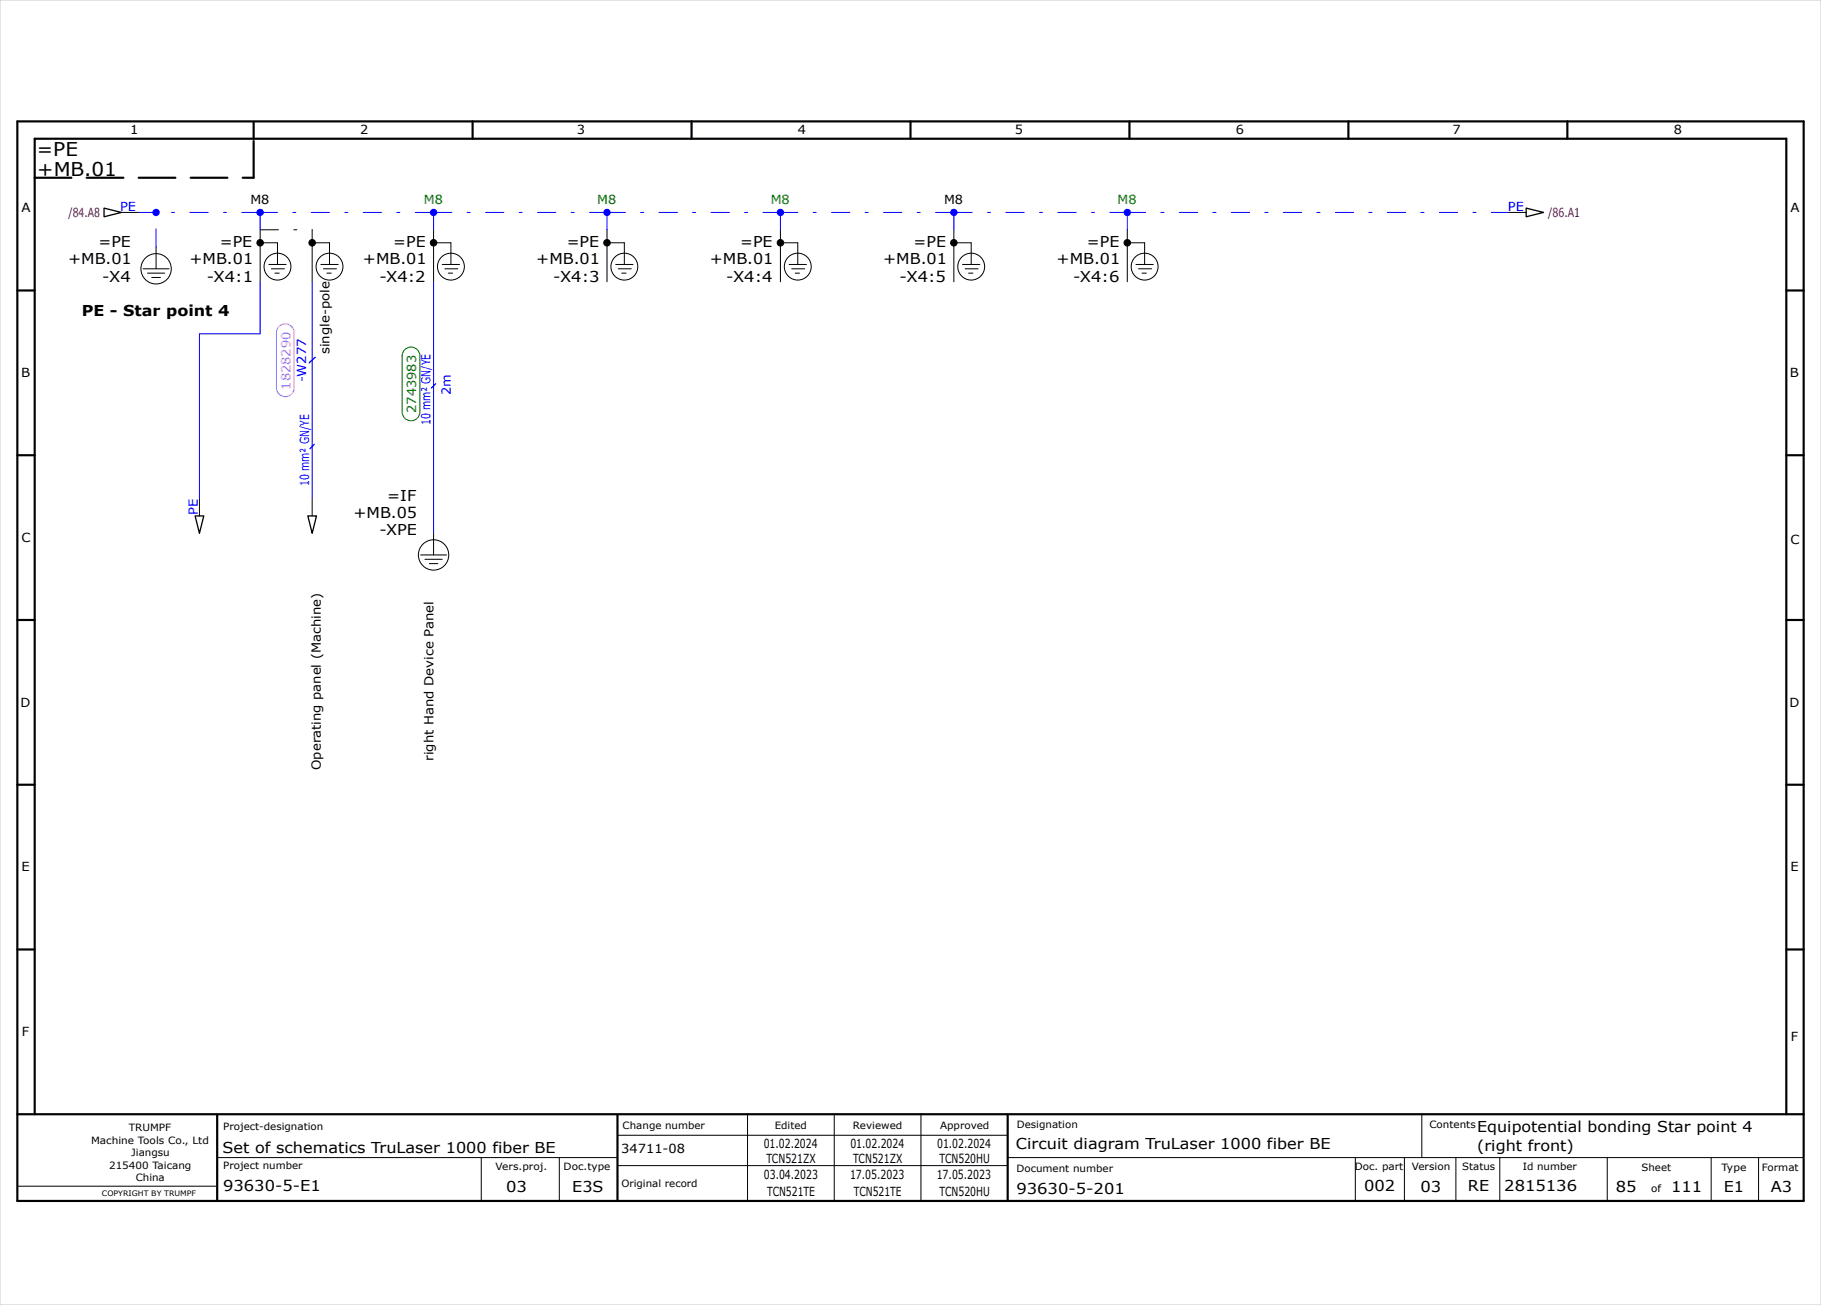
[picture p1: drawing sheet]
<svg xmlns="http://www.w3.org/2000/svg" width="420mm" height="301mm" viewBox="0 0 420 301" stroke-linecap="round" stroke-linejoin="round" font-family="sans-serif">
<g fill="none" stroke="#000" stroke-width=".5">
<path d="M4 28h412v249h-412zM58.5 28.2v3.8M109 28v4M159.5 28v4M210 28v4M260.5 28v4M311 28v4M361.5 28v4M4 67h4M412 67h4M4 105h4M412 105h4"/>
<path d="M4 143h4M412 143h4M4 181h4M412 181h4M4 219h4M412 219h4M4 257h412M8 257v-225h404v225M50.1 257.1v19.8M142.4 257.2v19.8M232.4 257.1v19.7"/>
</g>
<g fill="none" stroke="#000" stroke-width=".23">
<path d="M28 49h4M36 57v5M60 56h4v5M60 53v12M72 56h4v5M72 53v12M100 56h4v5M100 53v12M140 56h4v5M140 53v12M180 56h4v5M180 53v12"/>
<path d="M220 56h4v5M220 53v12M260 56h4v5M260 53v12M348 49h4M33 62h6M34 63h4M35 64h2M62 61h4M62.6 62h3M63.4 63h1M74 61h4"/>
<path d="M74.6 62h3M75.4 63h1M102 61h4M102.6 62h3M103.4 63h1M142 61h4M142.6 62h3M143.4 63h1M182 61h4M182.6 62h3M183.4 63h1M222 61h4"/>
<path d="M222.6 62h3M223.4 63h1M262 61h4M262.6 62h3M263.4 63h1M46 115v4M72 115v4M97 128h6M98 129h4M99 130h2M100 123v5M172.4 256.9v20"/>
<path d="M192.4 256.9v20M212.4 256.9v20M327.9 256.9v10M4.1 273.6h45.7M50.1 267h92.2M111 267v10M129 267v10M142.4 261.9h90M142.4 268.9h90M232.5 267h183.5M312.6 267v10M323.9 267.1v10"/>
<path d="M335.8 267.1v10M345.9 267v10.1M370.7 267v9.8M394.7 267.1v10M405.6 267v10"/>
<circle cx="36" cy="62" r="3.5"/>
<circle cx="64" cy="61.5" r="3.1"/>
<circle cx="76" cy="61.5" r="3.1"/>
<circle cx="104" cy="61.5" r="3.1"/>
<circle cx="144" cy="61.5" r="3.1"/>
<circle cx="184" cy="61.5" r="3.1"/>
<circle cx="224" cy="61.5" r="3.1"/>
<circle cx="264" cy="61.5" r="3.1"/>
<circle cx="100" cy="128" r="3.5"/>
</g>
<path d="M8 41h50.5M58.5 41v-8.8" fill="none" stroke="#000" stroke-width=".5" stroke-dasharray="8.5 3.5"/>
<path d="M0 0h420v301h-420z" fill="none" stroke="#c9c9c9" stroke-width=".23"/>
<path d="M60 53h12" fill="none" stroke="#000" stroke-width=".23" stroke-dasharray="4.2 3.5 .7 3.5"/>
<g fill="#000" stroke="#000" stroke-width=".23">
<circle cx="60" cy="56" r=".75"/>
<circle cx="72" cy="56" r=".75"/>
<circle cx="100" cy="56" r=".75"/>
<circle cx="140" cy="56" r=".75"/>
<circle cx="180" cy="56" r=".75"/>
<circle cx="220" cy="56" r=".75"/>
<circle cx="260" cy="56" r=".75"/>
</g>
<g fill="none" stroke="#00f" stroke-width=".23" stroke-dasharray="4.2 3.5 .7 3.5">
<path d="M32 49h4M36 57v-8M60 53v-4M60 49h-24M100 49h40M100 53v-4M100 49h-40M140 49v4M140 49h40M180 53v-4M220 53v-4M220 49h-40"/>
<path d="M220 49h40M260 49h88M260 53v-4"/>
</g>
<path d="M24 48l4 1-4 1zM352 48l4 1-4 1zM45 119h2l-1 4zM71 119h2l-1 4z" fill="none" stroke="#000" stroke-width=".3"/>
<path d="M60 65v12h-14v38M72 65v50M100 65v58" fill="none" stroke="#00f" stroke-width=".23"/>
<path d="M93.4 80.7a2.05 2.05 0 0 1 2.2-.5 2.05 2.05 0 0 1 1.2 1.9v12.9a2.05 2.05 0 0 1-2 2 2.05 2.05 0 0 1-2.1-2v-12.9l.1-.5z" fill-rule="evenodd" fill="#fff" stroke="#008000" stroke-width=".23"/>
<g fill="#00f">
<circle cx="36" cy="49" r=".85"/>
<circle cx="140" cy="49" r=".85"/>
<circle cx="100" cy="49" r=".85"/>
<circle cx="260" cy="49" r=".85"/>
<circle cx="180" cy="49" r=".85"/>
<circle cx="220" cy="49" r=".85"/>
<circle cx="60" cy="49" r=".85"/>
</g>
<path d="M72.7 82.4l-1.4 1.3M100.5 88.5l-1 1M72.5 102.5l-1 1" fill="none" stroke="#00f" stroke-width=".3"/>
<path d="M64.4 75.3a2.05 2.05 0 0 1 2.2-.4 2.05 2.05 0 0 1 1.3 1.8v12.7a2.05 2.05 0 0 1-2.1 2.1 2.05 2.05 0 0 1-2-2.1v-12.7v-.5z" fill-rule="evenodd" fill="#fff" stroke="#f0f" stroke-width=".23"/>
<g font-size="4.4">
<text x="8.5" y="36">=PE</text>
<text x="8.6" y="40.5">+MB.01</text>
</g>
<g font-size="3.5">
<text x="22.7" y="57">=PE</text>
<text x="50.7" y="57">=PE</text>
<text x="90.7" y="57">=PE</text>
<text x="130.7" y="57">=PE</text>
<text x="170.7" y="57">=PE</text>
<text x="210.7" y="57">=PE</text>
<text x="250.7" y="57">=PE</text>
<text x="15.7" y="61">+MB.01</text>
<text x="23.6" y="65">-X4</text>
<text x="43.7" y="61">+MB.01</text>
<text x="47.7" y="65">-X4:1</text>
<text x="83.7" y="61">+MB.01</text>
<text x="87.5" y="65">-X4:2</text>
<text x="123.7" y="61">+MB.01</text>
<text x="127.6" y="65">-X4:3</text>
<text x="163.7" y="61">+MB.01</text>
<text x="167.5" y="65">-X4:4</text>
<text x="203.7" y="61">+MB.01</text>
<text x="207.5" y="65">-X4:5</text>
<text x="243.7" y="61">+MB.01</text>
<text x="247.5" y="65">-X4:6</text>
<text x="18.9" y="73">PE - Star point 4</text>
<text x="81.5" y="119.5">+MB.05</text>
<text x="89.3" y="115.5">=IF</text>
<text x="87.5" y="123.5">-XPE</text>
<text x="340.7" y="261">Equipotential bonding Star point 4</text>
<text x="51.3" y="266">Set of schematics TruLaser 1000 fiber BE</text>
<text x="234.3" y="265">Circuit diagram TruLaser 1000 fiber BE</text>
<text x="340.7" y="265.5">(right front)</text>
<text x="51.5" y="274.7">93630-5-E1</text>
<text x="116.8" y="274.9">03</text>
<text x="132" y="274.9">E3S</text>
<text x="234.4" y="275.3">93630-5-201</text>
<text x="314.6" y="274.8">002</text>
<text x="327.6" y="274.9">03</text>
<text x="338.6" y="274.8">RE</text>
<text x="346.9" y="274.7">2815136</text>
<text x="372.7" y="275">85</text>
<text x="385.4" y="275">111</text>
<text x="397.6" y="275">E1</text>
<text x="408.4" y="275">A3</text>
</g>
<g font-size="2.9">
<text x="30" y="31">1</text>
<text x="83" y="31">2</text>
<text x="133.1" y="31">3</text>
<text x="184.1" y="31">4</text>
<text x="234.1" y="31">5</text>
<text x="285" y="31">6</text>
<text x="335" y="31">7</text>
<text x="386" y="31">8</text>
<text x="57.8" y="47">M8</text>
<text x="217.7" y="47">M8</text>
<text x="5" y="49">A</text>
<text x="413" y="49">A</text>
<text x="76" y="81.7" transform="rotate(-90 76 81.7)">single-pole</text>
<text x="4.8" y="87">B</text>
<text x="412.8" y="87">B</text>
<text x="5" y="125">C</text>
<text x="413" y="125.5">C</text>
<text x="4.8" y="163">D</text>
<text x="412.7" y="163">D</text>
<text x="74" y="177.6" transform="rotate(-90 74 177.6)">Operating panel (Machine)</text>
<text x="100" y="175.5" transform="rotate(-90 100 175.5)">right Hand Device Panel</text>
<text x="5" y="201">E</text>
<text x="413" y="201">E</text>
<text x="5.1" y="239">F</text>
<text x="413" y="240">F</text>
<text x="143.3" y="266">34711-08</text>
<text x="176.1" y="264.9">01.02.2024</text>
<text x="176.8" y="268.4">TCN521ZX</text>
<text x="196.1" y="264.9">01.02.2024</text>
<text x="196.8" y="268.4">TCN521ZX</text>
<text x="216.1" y="264.9">01.02.2024</text>
<text x="216.7" y="268.4">TCN520HU</text>
<text x="176.2" y="271.9">03.04.2023</text>
<text x="176.9" y="275.9">TCN521TE</text>
<text x="196" y="271.9">17.05.2023</text>
<text x="196.9" y="275.9">TCN521TE</text>
<text x="216" y="271.9">17.05.2023</text>
<text x="216.7" y="275.9">TCN520HU</text>
</g>
<g font-size="2.9" fill="#008000">
<text x="97.8" y="47">M8</text>
<text x="137.7" y="47">M8</text>
<text x="177.7" y="47">M8</text>
<text x="257.8" y="47">M8</text>
<text x="96" y="95.2" transform="rotate(-90 96 95.2)">2743983</text>
</g>
<g font-size="2.9" fill="#b60000">
<text x="15.8" y="50">/84.A8</text>
<text x="357.1" y="50">/86.A1</text>
</g>
<g font-size="2.9" fill="#00f">
<text x="27.7" y="48.6">PE</text>
<text x="347.8" y="48.6">PE</text>
<text x="70.6" y="88.2" transform="rotate(-90 70.6 88.2)">-W277</text>
<text x="104" y="91.2" transform="rotate(-90 104 91.2)">2m</text>
<text x="99.3" y="98.1" transform="rotate(-90 99.3 98.1)">10 mm² GN/YE</text>
<text x="71.3" y="112.1" transform="rotate(-90 71.3 112.1)">10 mm² GN/YE</text>
<text x="45.6" y="118.7" transform="rotate(-90 45.6 118.7)">PE</text>
</g>
<text font-size="2.9" fill="#f0f" x="67" y="89.9" transform="rotate(-90 67 89.9)">1828290</text>
<g font-size="2.3">
<text x="21" y="263.8">Machine Tools Co., Ltd</text>
<text x="29.7" y="260.8">TRUMPF</text>
<text x="51.5" y="260.7">Project-designation</text>
<text x="143.6" y="260.4">Change number</text>
<text x="178.7" y="260.4">Edited</text>
<text x="196.7" y="260.4">Reviewed</text>
<text x="216.8" y="260.4">Approved</text>
<text x="234.5" y="260.2">Designation</text>
<text x="329.7" y="260.1">Contents</text>
<text x="25.2" y="269.6">215400 Taicang</text>
<text x="30.3" y="266.7">Jiangsu</text>
<text x="51.5" y="269.7">Project number</text>
<text x="114.3" y="269.9">Vers.proj.</text>
<text x="130" y="269.9">Doc.type</text>
<text x="312.5" y="269.8">Doc. part</text>
<text x="325.6" y="269.9">Version</text>
<text x="337.3" y="269.8">Status</text>
<text x="351.2" y="269.8">Id number</text>
<text x="406.4" y="270">Format</text>
<text x="31.3" y="272.5">China</text>
<text x="143.3" y="273.9">Original record</text>
<text x="234.4" y="270.3">Document number</text>
<text x="378.6" y="270">Sheet</text>
<text x="380.8" y="275">of</text>
<text x="397" y="270">Type</text>
</g>
<text font-size="1.7" x="23.5" y="275.8">COPYRIGHT BY TRUMPF</text>
</svg>
